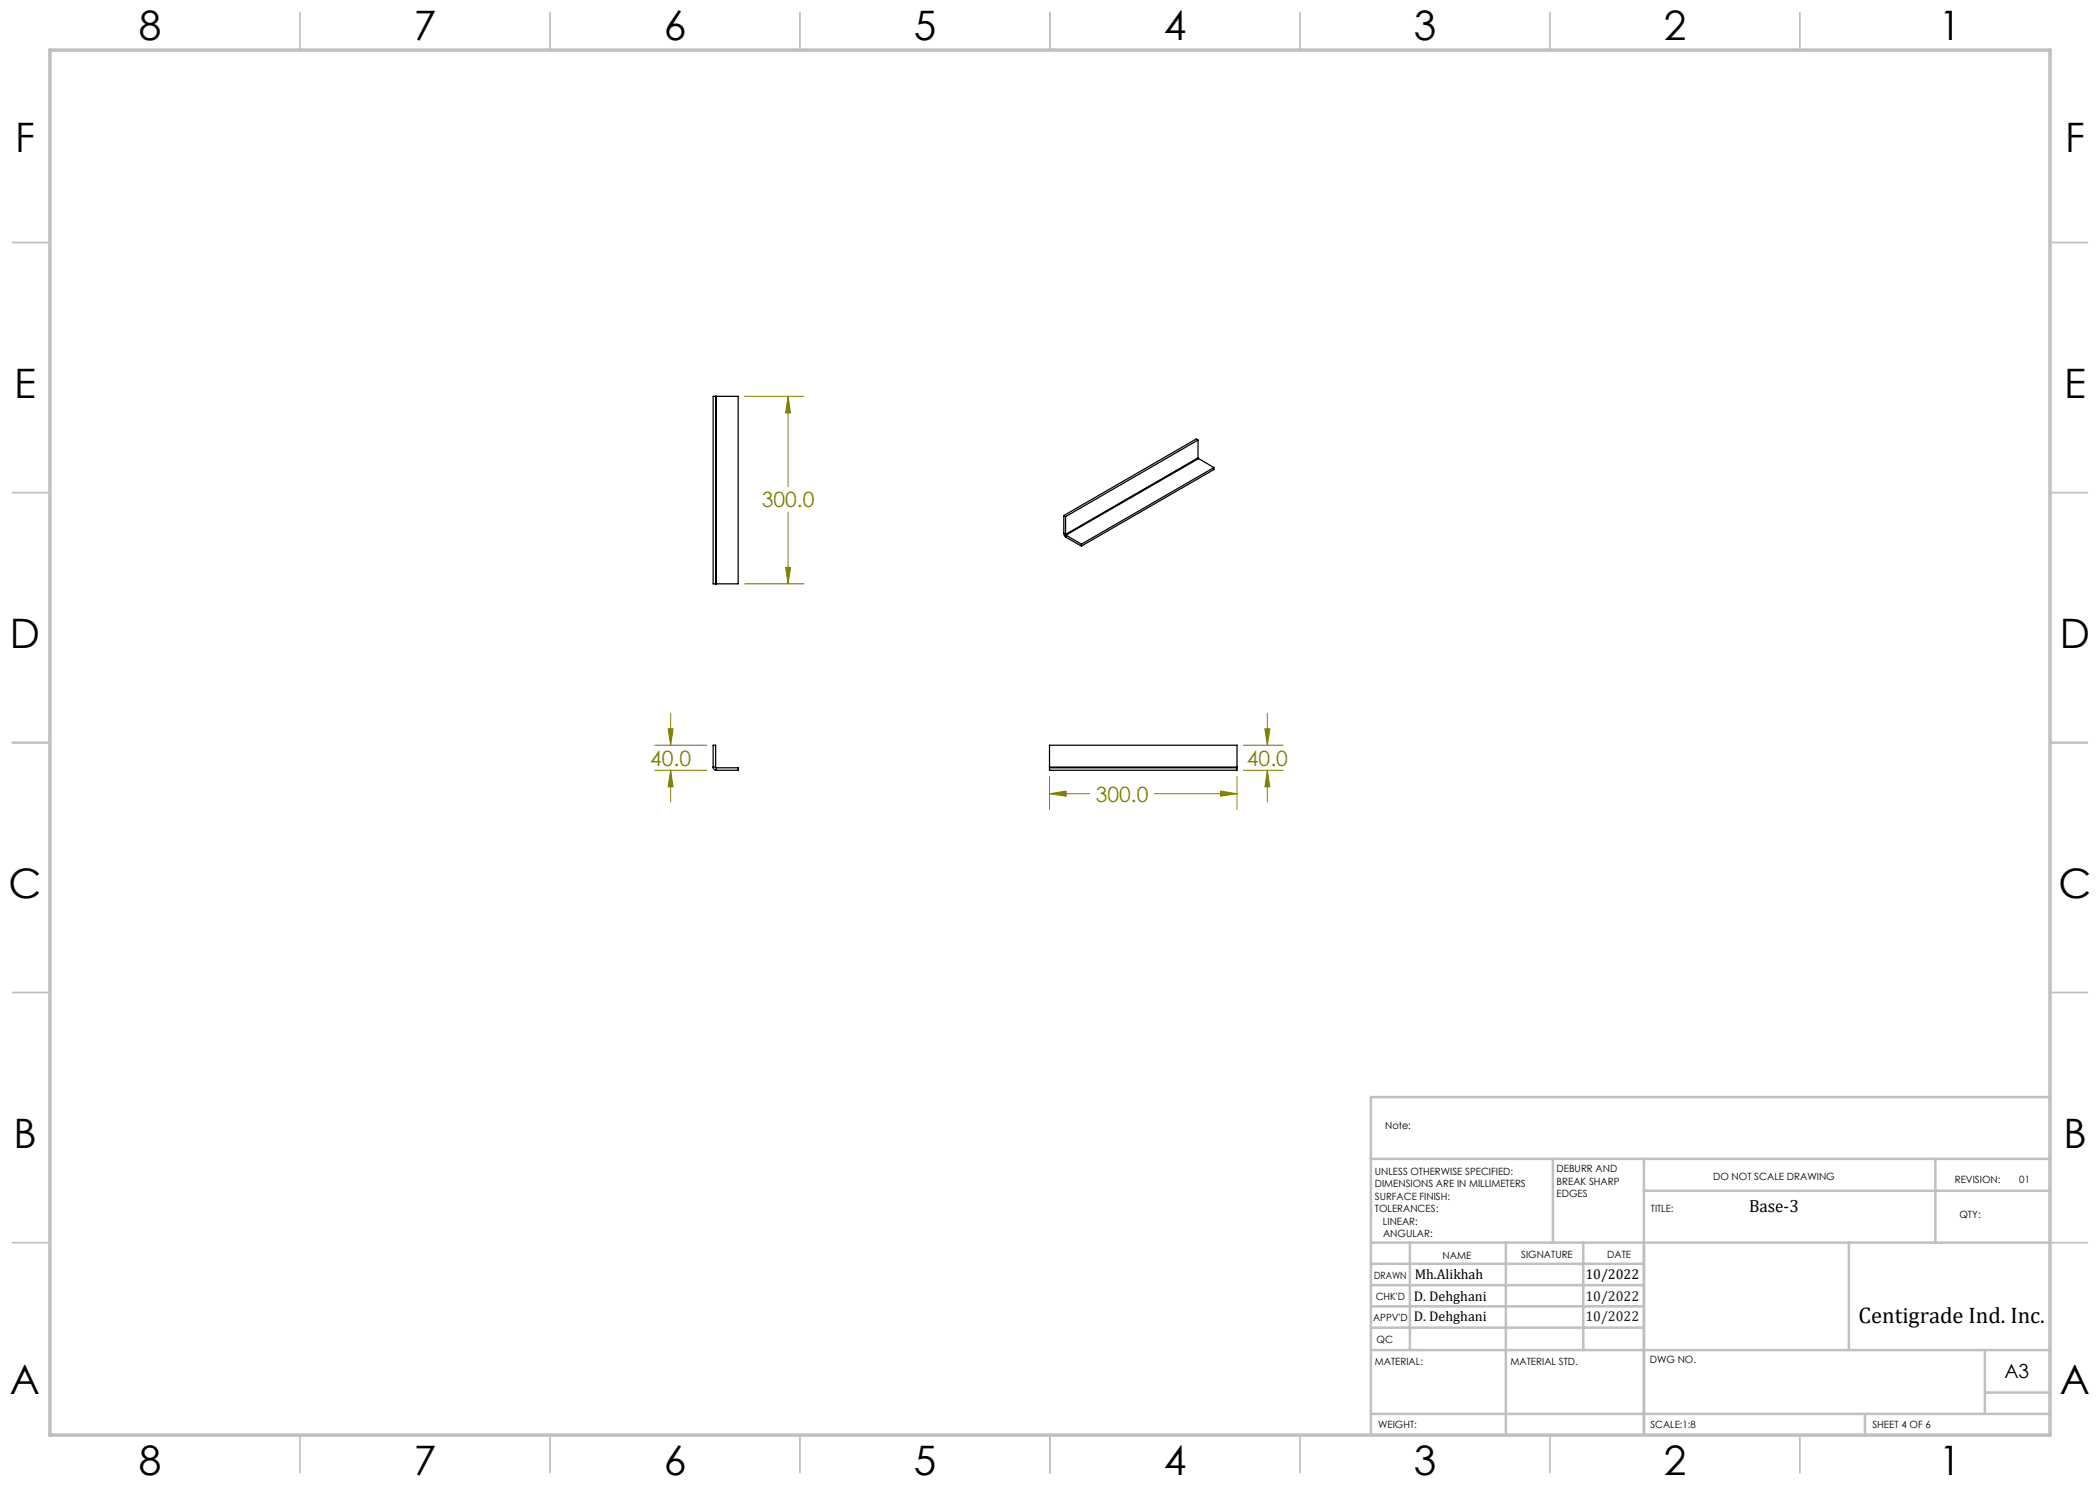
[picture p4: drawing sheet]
<svg xmlns="http://www.w3.org/2000/svg" width="420mm" height="297mm" viewBox="0 0 420 297" stroke-linecap="round" stroke-linejoin="round" font-family="sans-serif">
<g fill="none" stroke="#808000" stroke-width=".2">
<path d="M148.9 79.3h11.9M157.6 79.3l.5 3.3h-1zM157.6 79.3v18.1M148.9 116.8h11.9M157.1 113.5h1l-.5 3.3zM157.6 102.4v14.4M131 149h10.4M131 154.1h10.4M133.6 145.8h1l-.5 3.2zM134.1 154.1l.5 3.3h-1zM134.1 142.7v6.3M134.1 154.1v6.3"/>
<path d="M209.9 158.7l3.3-.5v1zM209.9 155.3v6.6M209.9 158.7h8M230.9 158.7h16.5M244.1 158.2l3.3 .5-3.3 .5zM247.4 155.3v6.6M248.7 149h7.9M248.7 154.1h7.9M253 145.8h1l-.5 3.2zM253.5 154.1l.5 3.3h-1zM253.5 142.7v6.3M253.5 154.1v6.3"/>
</g>
<g fill="none" stroke="#c0c0c0" stroke-width=".35">
<path d="M60 2.5v7.5M110 2.5v7.5M160 2.5v7.5M210 2.5v7.5M260 2.5v7.5M310 2.5v7.5M360 2.5v7.5M2.5 48.5h7.5M410 48.5h7.5M2.5 98.5h7.5M410 98.5h7.5M2.5 148.5h7.5"/>
<path d="M410 148.5h7.5M2.5 198.5h7.5M410 198.5h7.5M2.5 248.5h7.5M410 248.5h7.5M60 287v7.5M110 287v7.5M160 287v7.5M210 287v7.5M260 287v7.5M310 287v7.5M360 287v7.5"/>
</g>
<g fill="none" stroke="#c0c0c0" stroke-width=".5">
<path d="M410 219.4h-135.8v67.4M274.2 231.8h135.8M310.6 231.8v16.7M328.8 231.8v55.2M328.8 238.2h81.2M387.1 231.8v16.7M274.2 248.5h135.8M274.2 257h54.6M274.2 252.8h54.6M282 248.5v21.5M301.2 248.5v38.3M316.7 248.5v21.5"/>
<path d="M369.8 248.5v21.5M274.2 265.5h54.6M274.2 261.3h54.6M274.2 270h135.8M397 270v12.8M397 278.5h13M274.2 282.8h135.8M373 282.8v4.2"/>
</g>
<path d="M10 10h400v277h-400z" fill="none" stroke="#c0c0c0" stroke-width=".7"/>
<path d="M133.6 145.8h1l-.5 3.2zM134.1 154.1l.5 3.3h-1zM253 145.8h1l-.5 3.2zM253.5 154.1l.5 3.3h-1zM244.1 158.2l3.3 .5-3.3 .5zM209.9 158.7l3.3-.5v1zM157.6 79.3l.5 3.3h-1zM157.1 113.5h1l-.5 3.3z" fill="#808000"/>
<g fill="none" stroke="#000" stroke-width=".25">
<path d="M143.1 79.3h.2M143.1 79.3v37.5M143.1 79.3h-.5v37.5h.5M143.3 79.3v37.5M143.3 79.3h4.3v37.5h-4.3M239.6 91.6l.1 .1M239.6 91.6l-26.5 15.3M239.6 88l-26.5 15.3M239.6 88v3.6M239.6 88l-.3-.2-26.5 15.3M239.7 91.7l-26.5 15.3M239.7 91.7l3.1 1.8"/>
<path d="M242.8 93.5v.4l-26.5 15.3M242.8 93.5l-26.5 15.3M143.1 116.8h.2M212.8 106.7l.1 .4 .3 .4M212.8 103.1l.3 .2M212.8 106.7l.3 .2M212.8 103.1v3.6M213.1 106.9l.1 .1M213.1 103.3v3.6M213.2 107l3.1 1.8M213.2 107v.5M213.2 107.5l3.1 1.7"/>
<path d="M216.3 108.8v.4M142.6 153.4a.6 .6 0 0 0 .7 .7M142.6 153.4h.5M142.6 153.4v-4.4h.5v4.4M143.1 153.4l.2 .2M143.3 153.6v.5M143.3 153.6h4.3v.5h-4.3M209.9 153.4v.2M209.9 153.4h37.5M209.9 153.6h37.5M209.9 153.6v.5h37.5v-.5M209.9 153.4v-4.4h37.5v4.4"/>
<path d="M247.4 153.4v.2"/>
</g>
<g font-size="8.1">
<text x="27.8" y="8">8</text>
<text x="82.8" y="8">7</text>
<text x="132.8" y="8">6</text>
<text x="182.8" y="8">5</text>
<text x="232.8" y="8">4</text>
<text x="282.8" y="8">3</text>
<text x="332.8" y="8">2</text>
<text x="387.8" y="8">1</text>
<text x="3" y="30.4">F</text>
<text x="413" y="30.4">F</text>
<text x="2.8" y="79.6">E</text>
<text x="412.8" y="79.6">E</text>
<text x="2" y="129.6">D</text>
<text x="412" y="129.6">D</text>
<text x="1.7" y="179.6">C</text>
<text x="411.7" y="179.6">C</text>
<text x="2.7" y="229.6">B</text>
<text x="412.7" y="229.6">B</text>
<text x="2" y="278.9">A</text>
<text x="412" y="278.9">A</text>
<text x="27.8" y="295">8</text>
<text x="82.8" y="295">7</text>
<text x="132.8" y="295">6</text>
<text x="182.8" y="295">5</text>
<text x="232.8" y="295">4</text>
<text x="282.8" y="295">3</text>
<text x="332.8" y="295">2</text>
<text x="387.8" y="295">1</text>
</g>
<text font-size="4.5" x="371.7" y="264.6">Centigrade Ind. Inc.</text>
<g font-size="4.2" fill="#808000">
<text x="152.4" y="101.5">300.0</text>
<text x="130" y="153.2">40.0</text>
<text x="249.4" y="153.2">40.0</text>
<text x="219.1" y="160.3">300.0</text>
</g>
<text font-size="3.9" x="400.9" y="275.5">A3</text>
<text font-size="3.5" x="349.8" y="242.4">Base-3</text>
<g font-size="2.8">
<text x="282.9" y="255.9">Mh.Alikhah</text>
<text x="317.1" y="255.9">10/2022</text>
<text x="282.8" y="260.1">D. Dehghani</text>
<text x="282.8" y="264.2">D. Dehghani</text>
</g>
<g font-size="2.8" fill="#191924">
<text x="317.1" y="260.1">10/2022</text>
<text x="317.1" y="264.2">10/2022</text>
</g>
<g font-size="2">
<text x="277" y="225.8">Note:</text>
<text x="275" y="234.9">UNLESS OTHERWISE SPECIFIED:</text>
<text x="275" y="237.4">DIMENSIONS ARE IN MILLIMETERS</text>
<text x="275" y="239.9">SURFACE FINISH:</text>
<text x="311.3" y="234.5">DEBURR AND</text>
<text x="311.3" y="237">BREAK SHARP</text>
<text x="311.3" y="239.5">EDGES</text>
<text x="342.6" y="236">DO NOT SCALE DRAWING</text>
<text x="391" y="236.6">REVISION:</text>
<text x="403.9" y="236.6">01</text>
<text x="275" y="242.4">TOLERANCES:</text>
<text x="276.6" y="244.9">LINEAR:</text>
<text x="330.2" y="242.4">TITLE:</text>
<text x="391.9" y="243.7">QTY:</text>
<text x="276.6" y="247.4">ANGULAR:</text>
<text x="288.5" y="251.7">NAME</text>
<text x="304.2" y="251.7">SIGNATURE</text>
<text x="321.4" y="251.7">DATE</text>
<text x="274.8" y="255.9">DRAWN</text>
<text x="275.1" y="260.1">CHK'D</text>
<text x="274.6" y="264.2">APPV'D</text>
<text x="275.3" y="268.5">QC</text>
<text x="275" y="273">MATERIAL:</text>
<text x="302.1" y="273">MATERIAL STD.</text>
<text x="330" y="272.5">DWG NO.</text>
<text x="275.6" y="285.6">WEIGHT:</text>
<text x="330.1" y="285.6">SCALE:1:8</text>
<text x="374.5" y="285.6">SHEET 4 OF 6</text>
</g>
</svg>
